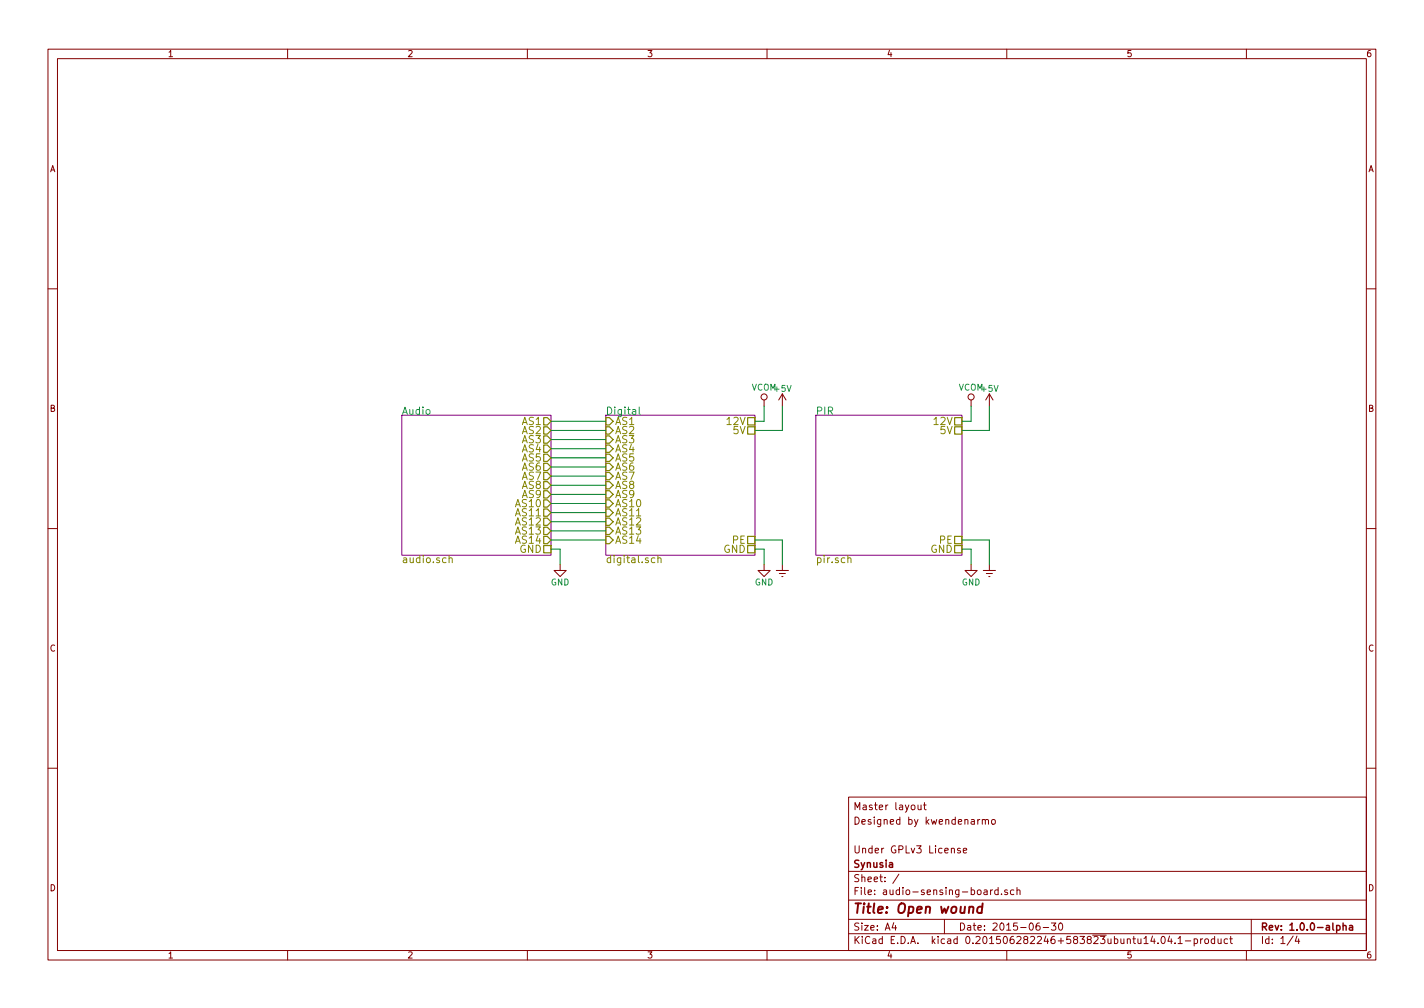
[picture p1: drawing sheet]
EESchema Schematic File Version 2
LIBS:power
LIBS:device
LIBS:transistors
LIBS:conn
LIBS:linear
LIBS:regul
LIBS:74xx
LIBS:cmos4000
LIBS:adc-dac
LIBS:memory
LIBS:xilinx
LIBS:microcontrollers
LIBS:dsp
LIBS:microchip
LIBS:analog_switches
LIBS:motorola
LIBS:texas
LIBS:intel
LIBS:audio
LIBS:interface
LIBS:digital-audio
LIBS:philips
LIBS:display
LIBS:cypress
LIBS:siliconi
LIBS:opto
LIBS:atmel
LIBS:contrib
LIBS:valves
LIBS:audio-sensing-board-cache
EELAYER 25 0
EELAYER END
$Descr A4 11693 8268
encoding utf-8
Sheet 1 4
Title "Open wound"
Date "2015-06-30"
Rev "1.0.0-alpha"
Comp "Synusia"
Comment1 "Under GPLv3 License"
Comment2 ""
Comment3 "Designed by kwendenarmo"
Comment4 "Master layout"
$EndDescr
$Sheet
S 3300 3400 1225 1150
U 558706AD
F0 "Audio" 60
F1 "audio.sch" 60
F2 "AS1" O R 4525 3450 60 
F3 "AS2" O R 4525 3525 60 
F4 "AS3" O R 4525 3600 60 
F5 "AS4" O R 4525 3675 60 
F6 "AS5" O R 4525 3750 60 
F7 "AS6" O R 4525 3825 60 
F8 "AS7" O R 4525 3900 60 
F9 "AS8" O R 4525 3975 60 
F10 "AS9" O R 4525 4050 60 
F11 "AS10" O R 4525 4125 60 
F12 "AS11" O R 4525 4200 60 
F13 "AS12" O R 4525 4275 60 
F14 "AS13" O R 4525 4350 60 
F15 "AS14" O R 4525 4425 60 
F16 "GND" U R 4525 4500 60 
$EndSheet
$Sheet
S 4975 3400 1225 1150
U 55870A0D
F0 "Digital" 60
F1 "digital.sch" 60
F2 "AS1" I L 4975 3450 60 
F3 "AS2" I L 4975 3525 60 
F4 "AS3" I L 4975 3600 60 
F5 "AS4" I L 4975 3675 60 
F6 "AS5" I L 4975 3750 60 
F7 "AS6" I L 4975 3825 60 
F8 "AS7" I L 4975 3900 60 
F9 "AS8" I L 4975 3975 60 
F10 "AS9" I L 4975 4050 60 
F11 "AS10" I L 4975 4125 60 
F12 "AS11" I L 4975 4200 60 
F13 "AS12" I L 4975 4275 60 
F14 "AS13" I L 4975 4350 60 
F15 "AS14" I L 4975 4425 60 
F16 "GND" U R 6200 4500 60 
F17 "12V" U R 6200 3450 60 
F18 "5V" U R 6200 3525 60 
F19 "PE" U R 6200 4425 60 
$EndSheet
Wire Wire Line
	4525 3450 4975 3450
Wire Wire Line
	4975 3525 4525 3525
Wire Wire Line
	4525 3600 4975 3600
Wire Wire Line
	4975 3675 4525 3675
Wire Wire Line
	4525 3750 4975 3750
Wire Wire Line
	4525 3825 4975 3825
Wire Wire Line
	4525 3900 4975 3900
Wire Wire Line
	4975 3975 4525 3975
Wire Wire Line
	4525 4050 4975 4050
Wire Wire Line
	4975 4125 4525 4125
Wire Wire Line
	4525 4200 4975 4200
Wire Wire Line
	4975 4275 4525 4275
Wire Wire Line
	4525 4350 4975 4350
Wire Wire Line
	4975 4425 4525 4425
$Comp
L GND #PWR1
U 1 1
P 4600 4625
F 0 "#PWR1" H 4600 4375 50  0001 C CNN
F 1 "GND" H 4600 4475 50  0000 C CNN
F 2 "" H 4600 4625 60  0000 C CNN
F 3 "" H 4600 4625 60  0000 C CNN
	1    4600 4625
	1    0    0    -1  
$EndComp
$Comp
L GND #PWR3
U 1 1
P 6275 4625
F 0 "#PWR3" H 6275 4375 50  0001 C CNN
F 1 "GND" H 6275 4475 50  0000 C CNN
F 2 "" H 6275 4625 60  0000 C CNN
F 3 "" H 6275 4625 60  0000 C CNN
	1    6275 4625
	1    0    0    -1  
$EndComp
Wire Wire Line
	6275 4625 6275 4500
Wire Wire Line
	6275 4500 6200 4500
Wire Wire Line
	4600 4625 4600 4500
Wire Wire Line
	4600 4500 4525 4500
$Sheet
S 6700 3400 1200 1150
U 55890DC6
F0 "PIR" 60
F1 "pir.sch" 60
F2 "GND" U R 7900 4500 60 
F3 "PE" U R 7900 4425 60 
F4 "5V" U R 7900 3525 60 
F5 "12V" U R 7900 3450 60 
$EndSheet
$Comp
L Earth #PWR5
U 1 1
P 6425 4625
F 0 "#PWR5" H 6425 4375 50  0001 C CNN
F 1 "Earth" H 6425 4475 50  0001 C CNN
F 2 "" H 6425 4625 60  0000 C CNN
F 3 "" H 6425 4625 60  0000 C CNN
	1    6425 4625
	1    0    0    -1  
$EndComp
Wire Wire Line
	6425 4625 6425 4425
Wire Wire Line
	6425 4425 6200 4425
$Comp
L +5V #PWR4
U 1 1
P 6425 3325
F 0 "#PWR4" H 6425 3175 50  0001 C CNN
F 1 "+5V" H 6425 3465 50  0000 C CNN
F 2 "" H 6425 3325 60  0000 C CNN
F 3 "" H 6425 3325 60  0000 C CNN
	1    6425 3325
	1    0    0    -1  
$EndComp
Wire Wire Line
	6200 3525 6425 3525
Wire Wire Line
	6425 3525 6425 3325
$Comp
L GND #PWR7
U 1 1
P 7975 4625
F 0 "#PWR7" H 7975 4375 50  0001 C CNN
F 1 "GND" H 7975 4475 50  0000 C CNN
F 2 "" H 7975 4625 60  0000 C CNN
F 3 "" H 7975 4625 60  0000 C CNN
	1    7975 4625
	1    0    0    -1  
$EndComp
Wire Wire Line
	7975 4625 7975 4500
Wire Wire Line
	7975 4500 7900 4500
$Comp
L Earth #PWR9
U 1 1
P 8125 4625
F 0 "#PWR9" H 8125 4375 50  0001 C CNN
F 1 "Earth" H 8125 4475 50  0001 C CNN
F 2 "" H 8125 4625 60  0000 C CNN
F 3 "" H 8125 4625 60  0000 C CNN
	1    8125 4625
	1    0    0    -1  
$EndComp
Wire Wire Line
	8125 4625 8125 4425
Wire Wire Line
	8125 4425 7900 4425
$Comp
L VCOM #PWR2
U 1 1
P 6275 3325
F 0 "#PWR2" H 6275 3175 50  0001 C CNN
F 1 "VCOM" H 6275 3475 50  0000 C CNN
F 2 "" H 6275 3325 60  0000 C CNN
F 3 "" H 6275 3325 60  0000 C CNN
	1    6275 3325
	1    0    0    -1  
$EndComp
Wire Wire Line
	6200 3450 6275 3450
Wire Wire Line
	6275 3450 6275 3325
$Comp
L +5V #PWR8
U 1 1
P 8125 3325
F 0 "#PWR8" H 8125 3175 50  0001 C CNN
F 1 "+5V" H 8125 3465 50  0000 C CNN
F 2 "" H 8125 3325 60  0000 C CNN
F 3 "" H 8125 3325 60  0000 C CNN
	1    8125 3325
	1    0    0    -1  
$EndComp
Wire Wire Line
	7900 3525 8125 3525
Wire Wire Line
	8125 3525 8125 3325
$Comp
L VCOM #PWR6
U 1 1
P 7975 3325
F 0 "#PWR6" H 7975 3175 50  0001 C CNN
F 1 "VCOM" H 7975 3475 50  0000 C CNN
F 2 "" H 7975 3325 60  0000 C CNN
F 3 "" H 7975 3325 60  0000 C CNN
	1    7975 3325
	1    0    0    -1  
$EndComp
Wire Wire Line
	7900 3450 7975 3450
Wire Wire Line
	7975 3450 7975 3325
$EndSCHEMATC
